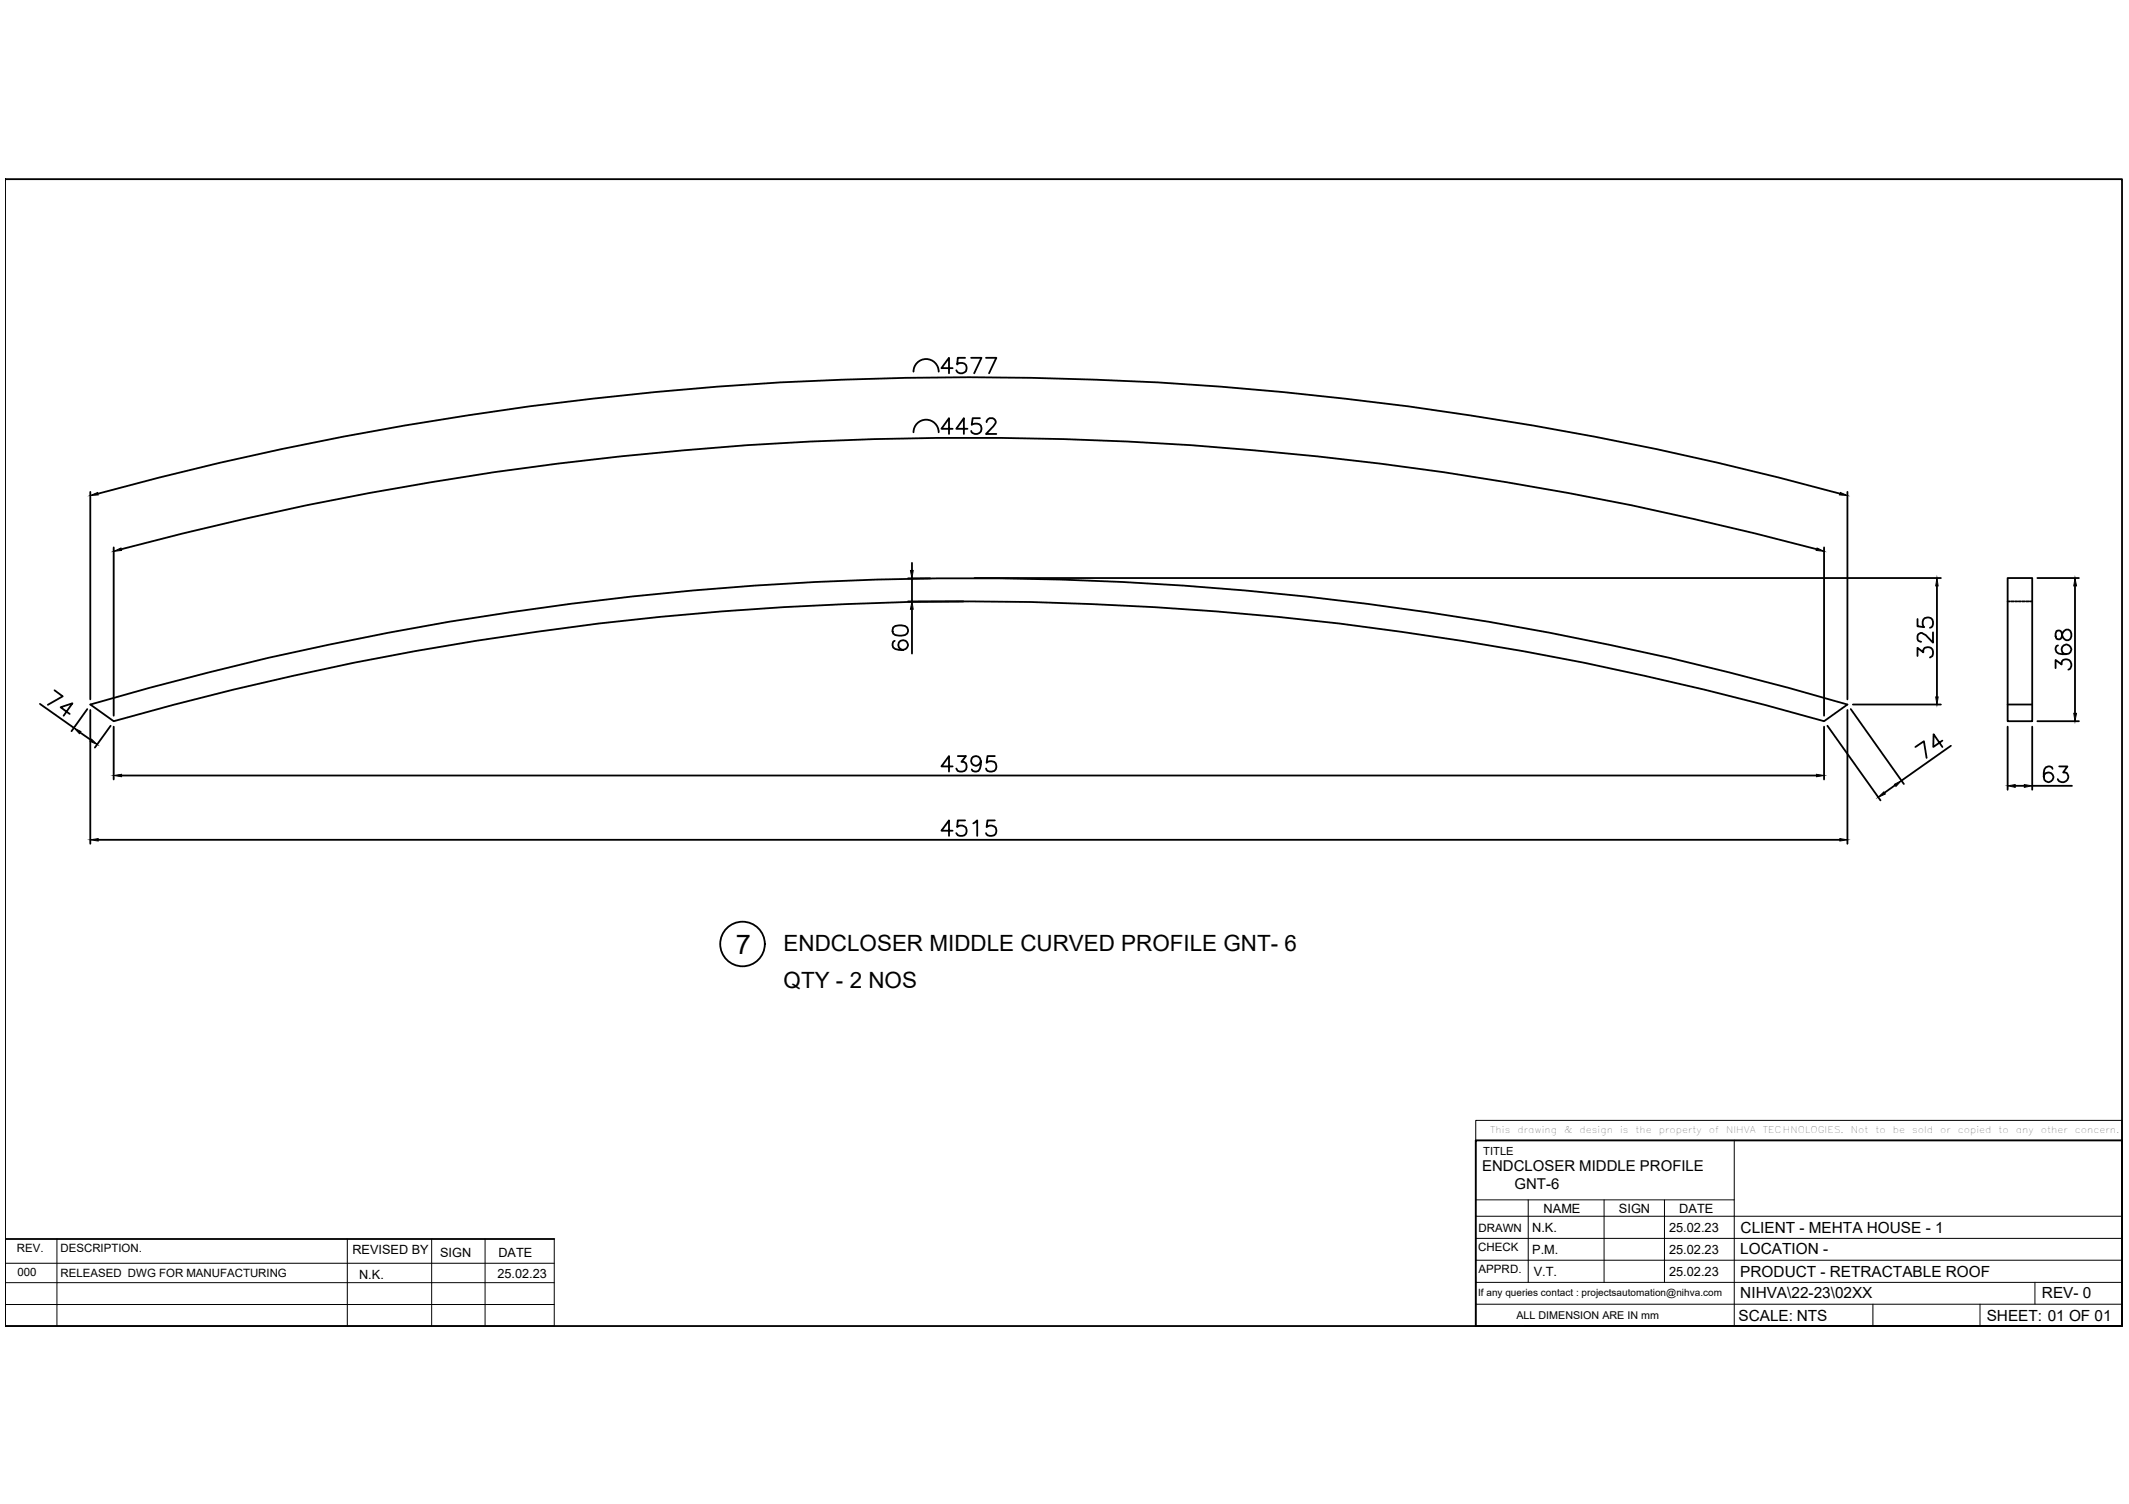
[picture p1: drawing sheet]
<svg xmlns="http://www.w3.org/2000/svg" width="297mm" height="210mm" viewBox="0 0 297 210" stroke-linecap="round" stroke-linejoin="round" font-family="sans-serif">
<!-- layer: 0 -->
<g fill="none" stroke="#000" stroke-width=".25">
<path d="M.7 25h295.4v160.1h-295.4zM127.5 51.9a1.76 1.76 0 0 1 1.7-1.8 1.76 1.76 0 0 1 1.8 1.8M132.9 51.4h-1.6l1.1-1.5v2.2M132.9 59.8h-1.6l1.1-1.4v2.2M134.6 49.9h-1l-.1 1a.75 .75 0 0 1 1.2 0 .75 .75 0 0 1-.2 1.1 .75 .75 0 0 1-1.1-.3M135 59.8h-1.6l1.1-1.4v2.2M135.5 49.9h1.4l-1 2.2M136.7 58.4h-1l-.1 .9a.78 .78 0 0 1 1.1 0 .78 .78 0 0 1-.1 1.1 .76 .76 0 0 1-1.1-.3M137.6 49.9h1.4l-1 2.2M137.7 58.9a.62 .62 0 0 1 .4-.5h.4a.55 .55 0 0 1 .3 .8l-1.2 1.4h1.4M12.6 68.7v28.9M13.7 68.9a462.5 462.5 0 0 1 243 0"/>
<path d="M15.9 76.4v23.5M16.9 76.7a457.4 457.4 0 0 1 236.6 0M127.2 78.6v1M127.5 60.3a1.76 1.76 0 0 1 1.7-1.7 1.76 1.76 0 0 1 1.8 1.7M254.5 76.4v23.5M257.8 68.7v28.9M5.6 98.2l4.7 3.4M7.6 96.3l1.1 .9-2 1.2M9.7 99.6l-1.2-.9 1.6-.5-1.2 1.7M12.2 99l-2.2 3.1M12.6 98.3a434.9 434.9 0 0 1 245.2 0l-3.3 2.4a434 434 0 0 0-238.6 0zM12.6 99.1v18.7"/>
<path d="M124.6 87.6a1.71 1.71 0 0 1 2 0 .69 .69 0 0 1-.3 1 1.9 1.9 0 0 1-1.7-.2l-.1-.3zM124.8 89.4a.64 .64 0 0 0 .1 1.2 1.24 1.24 0 0 0 1.8-.5 .69 .69 0 0 0-.7-.8 .69 .69 0 0 0-.7 .7 .69 .69 0 0 0 .7 .7M126.7 83.9h7.7M126.7 80.7h3.1M127.2 80.7v3.2M127.2 85v6.2M136 80.7h134.8M257.8 99.1v18.7M258.2 99l7.4 10.4M258.5 98.3h12.3M267.5 91.6v-1.2l.8 .6a.68 .68 0 0 1 .7-.7 .68 .68 0 0 1 .7 .6 .61 .61 0 0 1-.4 .9M267.5 86.4v1l1 .1a.77 .77 0 0 1-.1-1.1 .77 .77 0 0 1 1.2 .1 .77 .77 0 0 1-.3 1.1"/>
<path d="M269.7 88.3v1.4l-1-1.1-.4-.1a.48 .48 0 0 0-.5-.1 .48 .48 0 0 0-.3 .4v.4a.51 .51 0 0 0 .5 .4M270.2 81.8v15.5M280.1 80.7h3.4v20h-3.4zM280.1 98.3h3.4M280.1 83.9h.3M280.6 83.9h.4M281.1 83.9h.4M281.6 83.9h.4M282.1 83.9h.4M282.6 83.9h.4M283.2 83.9h.3M284.3 80.7h5.8"/>
<path d="M286.8 93.2v-1.1l.8 .6a.7 .7 0 0 1 .9-.7 .7 .7 0 0 1 .5 .9l-.2 .5-.2 .1M286.9 88.1a.77 .77 0 0 0 .2 1.1l.4-.1 .1-.2a.94 .94 0 0 1 1-1 .78 .78 0 0 1 .4 .8 .78 .78 0 0 1-.7 .7 1.08 1.08 0 0 1-.7-1.1 .45 .45 0 0 0-.7-.2zM287.1 90.1l-.2 .1a.7 .7 0 0 0 .3 1 1.61 1.61 0 0 0 1.7-.2 .68 .68 0 0 0-.3-1 .68 .68 0 0 0-1 .5 .68 .68 0 0 0 .7 .8M289.5 81.8v17.8M11.2 102.2l1.5 1.1M13.7 117.2h243M15.4 101.3l-2.2 3M15.9 101.4v7.4M17 108.2h236.4M132.9 115.9h-1.6l1.1-1.4v2.2M132.9 107h-1.6l1.1-1.5v2.2M133.6 105.5h1.2l-.7 .8a.68 .68 0 0 1 .8 .6 .68 .68 0 0 1-.6 .8 .61 .61 0 0 1-.9-.4"/>
<path d="M134.6 114.5h-1l-.1 .9a.76 .76 0 0 1 1.2 .1 .76 .76 0 0 1-.2 1.1 .76 .76 0 0 1-1.1-.3M135.8 114.9l.5-.4v2.2M136.8 106.2a.68 .68 0 0 1-.9 .7 .68 .68 0 0 1-.3-1.1 .68 .68 0 0 1 1.1 0 1.81 1.81 0 0 1-.2 1.8 .68 .68 0 0 1-.9-.2M138.8 114.5h-1l-.1 .9a.78 .78 0 0 1 1.1 0 .78 .78 0 0 1-.1 1.2 .84 .84 0 0 1-1.1-.3M138.8 105.5h-1l-.1 1a.78 .78 0 0 1 1.1-.1 .78 .78 0 0 1-.1 1.2 .81 .81 0 0 1-1.1-.3M254.5 101.4v7.4M255 101.3l7.4 10.4M264.4 109.6l-1.5 1M267.2 104.3l1.2-.9 .4 2.4M271 103.4l-1.3 .9 .1-1.8 1.2 1.8M272.2 104.1l-6.9 4.9M280.1 101.4v8.8"/>
<path d="M281.2 109.7h1.2M283.5 101.4v8.8M283.5 109.7h5.6M284.3 100.7h5.8M286.4 107.3l-.1-.2a.7 .7 0 0 0-1.1 .3 1.68 1.68 0 0 0 .2 1.6 .68 .68 0 0 0 1-.2 .68 .68 0 0 0-.4-1 .68 .68 0 0 0-.9 .6M287.3 107h1.1l-.5 .8a.68 .68 0 0 1 .7 .6 .68 .68 0 0 1-.7 .8 .69 .69 0 0 1-.8-.5M205.9 159.2h90.2v25.9h-90.2zM77.3 172.9h-76.6v12.2M212.7 185.1h83.4"/>
<circle cx="103.6" cy="131.7" r="3.1"/>
</g>
<g fill="#000" stroke="#000" stroke-width=".14">
<path d="M12.6 69.2l1-.5 .1 .4zM15.9 76.9l1-.4 .1 .3zM127 79.6h.4l-.2 1.1zM253.5 76.5l1 .4-1.1-.1zM256.8 68.7l1 .5-1.1-.1zM127.2 83.9l.2 1.1h-.4zM270.1 97.3h.3l-.2 1zM270.2 80.7l.2 1.1h-.3zM289.3 99.6h.4l-.2 1.1zM289.5 80.7l.2 1.1h-.4zM10.3 101.6l1 .5-.2 .3zM12.8 103.2l.8 .7-1-.5z"/>
<path d="M12.6 117.2l1.1-.2v.4zM15.9 108.2l1.1-.1v.3zM253.4 108.1l1.1 .1-1.1 .2zM256.7 117l1.1 .2-1.1 .2zM262 111.3l.8-.8 .2 .3zM264.3 109.5l1-.5-.8 .8zM280.1 109.7l1.1-.2v.4zM282.4 109.5l1.1 .2-1.1 .2z"/>
</g>
<g fill="none" stroke="#000" stroke-width=".14">
<path d="M205.9 156.4h90.2v2.8h-90.2zM205.9 159.2v25.9M207.4 159.2h88.7M242 159.2v25.9M.7 179h76.6M.7 176.3h76.6M7.9 172.9v12.2M48.5 172.9v12.2M60.2 172.9v12.2M67.7 172.9v12.2M77.3 172.9v12.2h-76.6M205.9 179h90.2"/>
<path d="M205.9 175.9h90.2M205.9 172.8h90.2M205.9 169.7h90.2M205.9 167.5h36.1M213.2 167.5v11.5M223.8 167.5v11.5M232.2 167.5v11.5M283.9 179v3M296.1 171.6v9M.7 182.1h76.6M205.9 182h90.2M261.3 182v3.1"/>
<path d="M276.3 182v3.1"/>
</g>
<text font-size="3.8" x="102.7" y="133.2">7</text>
<g font-size="3.1">
<text x="109.3" y="132.7">ENDCLOSER MIDDLE CURVED PROFILE GNT- 6</text>
<text x="109.3" y="137.8">QTY - 2 NOS</text>
</g>
<g font-size="2.1">
<text x="206.8" y="163.4">ENDCLOSER MIDDLE PROFILE</text>
<text x="211.3" y="166">GNT-6</text>
<text x="242.9" y="172">CLIENT - MEHTA HOUSE - 1</text>
<text x="242.8" y="178.2">PRODUCT - RETRACTABLE ROOF</text>
<text x="242.8" y="175.1">LOCATION -</text>
<text x="242.6" y="184.3">SCALE: NTS</text>
<text x="242.8" y="181.2">NIHVA\22-23\02XX</text>
<text x="277.2" y="184.3">SHEET: 01 OF 01</text>
<text x="284.9" y="181.2">REV- 0</text>
</g>
<g font-size="1.8">
<text x="213.8" y="171.9">N.K.</text>
<text x="215.3" y="169.3">NAME</text>
<text x="225.9" y="169.3">SIGN</text>
<text x="232.9" y="171.9">25.02.23</text>
<text x="234.3" y="169.3">DATE</text>
<text x="49.2" y="175.1">REVISED BY</text>
<text x="50.1" y="178.5">N.K.</text>
<text x="61.4" y="175.5">SIGN</text>
<text x="69.4" y="178.4">25.02.23</text>
<text x="69.5" y="175.5">DATE</text>
<text x="213.8" y="175">P.M.</text>
<text x="214" y="178">V.T.</text>
<text x="232.9" y="174.9">25.02.23</text>
<text x="232.9" y="178">25.02.23</text>
</g>
<g font-size="1.6">
<text x="207" y="161.1">TITLE</text>
<text x="206.3" y="171.9">DRAWN</text>
<text x="2.4" y="174.7">REV.</text>
<text x="2.4" y="178.1">000</text>
<text x="8.5" y="178.2">RELEASED DWG FOR MANUFACTURING</text>
<text x="8.5" y="174.7">DESCRIPTION.</text>
<text x="206.2" y="174.7">CHECK</text>
<text x="206.3" y="177.7">APPRD.</text>
</g>
<text font-size="1.5" x="211.6" y="184.1">ALL DIMENSION ARE IN mm</text>
<text font-size="1.4" x="206.2" y="180.9">If any queries contact : projectsautomation@nihva.com</text>
<g font-size="1.3">
<text x="207.9" y="158.1">This</text>
<text x="211.7" y="158.1">drawing</text>
<text x="218.2" y="158.1">&amp;</text>
<text x="220.4" y="158.1">design</text>
<text x="226" y="158.1">is</text>
<text x="228.2" y="158.1">the</text>
<text x="231.4" y="158.1">property</text>
<text x="238.4" y="158.1">of</text>
<text x="240.8" y="158.1">NIHVA</text>
<text x="246" y="158.1">TECHNOLOGIES.</text>
<text x="258.2" y="158.1">Not</text>
<text x="261.7" y="158.1">to</text>
<text x="264.1" y="158.1">be</text>
<text x="266.8" y="158.1">sold</text>
<text x="270.7" y="158.1">or</text>
<text x="273.2" y="158.1">copied</text>
<text x="278.8" y="158.1">to</text>
<text x="281.3" y="158.1">any</text>
<text x="284.7" y="158.1">other</text>
<text x="289.5" y="158.1">concern.</text>
</g>
</svg>
